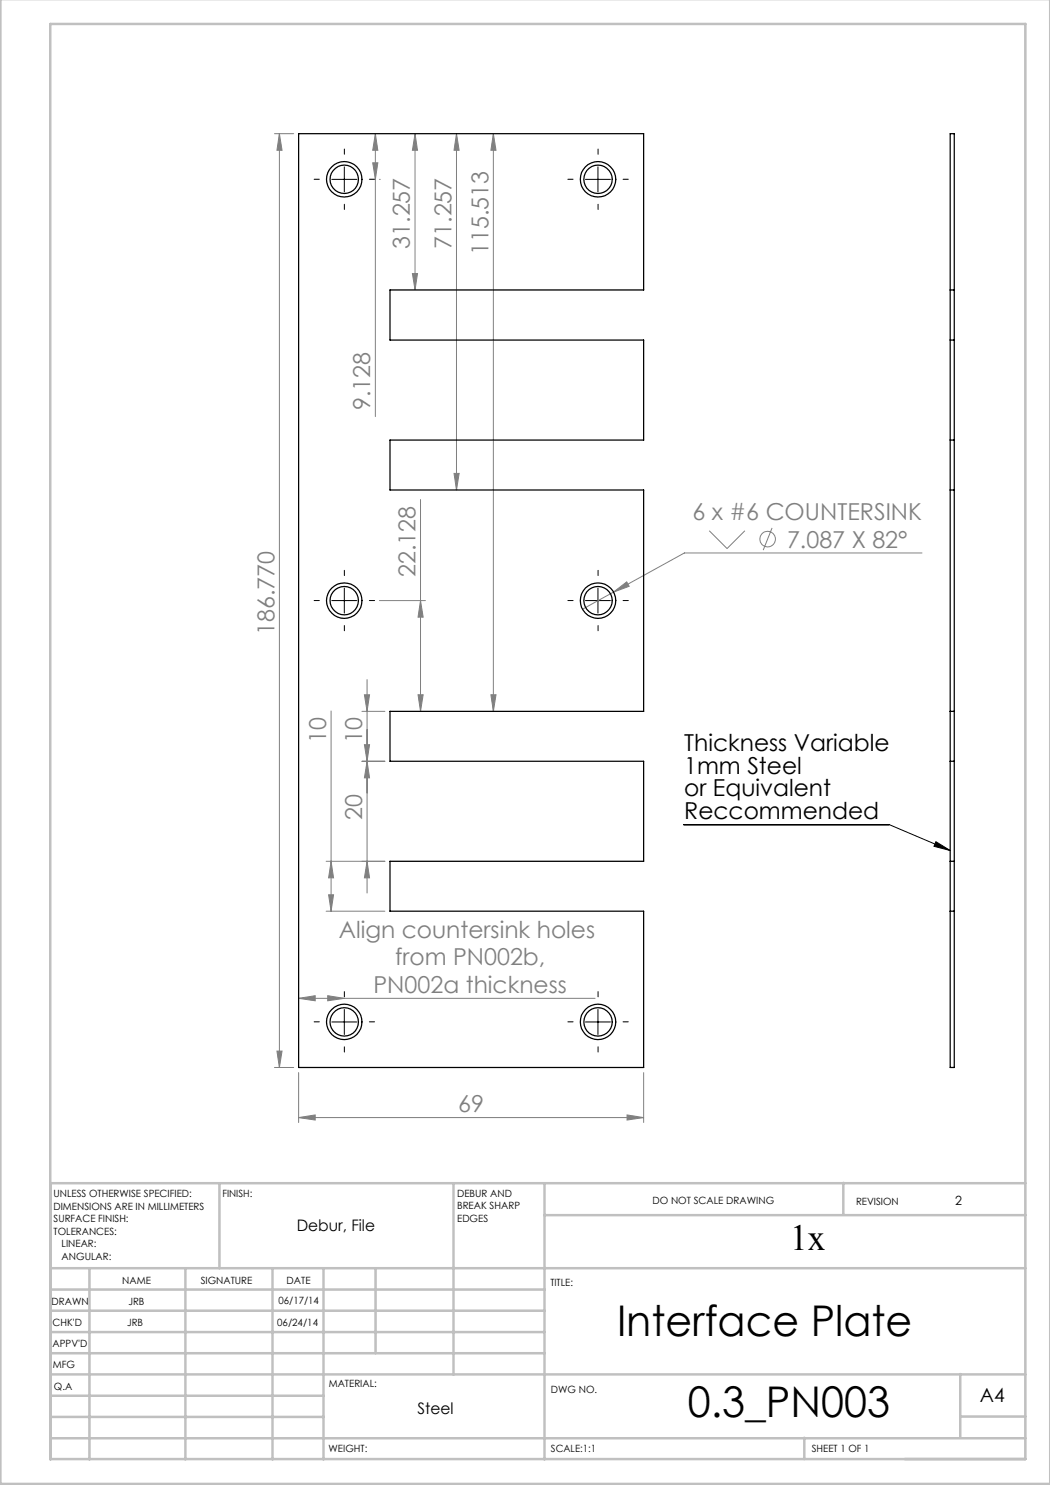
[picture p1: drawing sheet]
<svg xmlns="http://www.w3.org/2000/svg" width="210mm" height="297mm" viewBox="0 0 210 297" stroke-linecap="round" stroke-linejoin="round" font-family="sans-serif">
<g fill="none" stroke="#808080" stroke-width=".2">
<path d="M54.9 26.7h3.8M55.9 26.7l.5 3.4h-1zM55.9 26.7v186.8M74.5 32.6h1.1l-.5 3.3zM75.1 26.7l.5 3.4h-1.1zM75.1 26.7v56.6M75.9 35.9h.2M83 26.7l.5 3.4h-1zM83 26.7v31.3M91.3 26.7l.5 3.4h-1zM91.3 26.7v71.3M98.7 26.7l.5 3.4h-1z"/>
<path d="M98.7 26.7v115.6M82.5 54.7h1l-.5 3.3zM84.1 99.9v42.4M90.8 94.7h1l-.5 3.3zM122.7 118.4l2.6-2 .5 .9zM141.9 106.1l3.5 3.6 3.6-3.6M154.4 105.6l-1.8 4.4M184.4 110.6h-47.5l-20.4 11.2M72.9 139h1l-.5 3.3zM73.4 135.9v42.7M75.9 120.1h9.2M83.6 139h1l-.5 3.3z"/>
<path d="M84.1 120.1l.5 3.3h-1zM98.2 139h1l-.5 3.3zM66.2 142.2v40M72.4 152.3h4.6M72.4 142.3h4.6M72.9 148.9h1l-.5 3.4zM73.4 152.3l.5 3.3h-1zM65.7 179h1l-.5 3.2zM66.2 172.3l.5 3.3h-1zM73.4 172.3l.5 3.3h-1zM77 172.3h-11.8M59.7 199.7l3.3-.6v1.1z"/>
<path d="M59.7 199.7h59.3M65.2 182.2h11.8M65.5 199.1l3.4 .6-3.4 .5zM54.9 213.5h3.8M55.4 210.2h1l-.5 3.3zM59.7 214.5v10M128.7 214.5v10M59.7 223.5l3.3-.5v1zM59.7 223.5h69M125.4 223l3.3 .5-3.3 .5z"/>
<circle cx="153.5" cy="107.8" r="1.56"/>
</g>
<g fill="none" stroke="#000" stroke-width=".2">
<path d="M66.4 35.9h5M68.9 33.4v5M117.1 35.9h5M119.6 33.4v5M68.9 117.6v5M119.6 117.6v5M66.4 120.1h5M117.1 120.1h5M136.7 164.9h41.1l12.2 5.2M187.2 168.3l2.8 1.8-3.2-.8zM66.4 204.4h5M68.9 201.9v5"/>
<path d="M117.1 204.4h5M119.6 201.9v5"/>
</g>
<g fill="none" stroke="#000" stroke-width=".2" stroke-dasharray="15.2 1.3 1.3 1.3">
<path d="M63.9 35.9h-1.1M68.9 30.9v-1.1M73.9 35.9h1M114.6 35.9h-1M119.6 30.9v-1.1M124.6 35.9h1.1M68.9 40.9v1M119.6 40.9v1M68.9 115.1v-1M119.6 115.1v-1M63.9 120.1h-1.1M68.9 125.1v1.1"/>
<path d="M73.9 120.1h1M114.6 120.1h-1M119.6 125.1v1.1M124.6 120.1h1.1M68.9 199.4v-1.1M119.6 199.4v-1.1M63.9 204.4h-1.1M68.9 209.4v1M73.9 204.4h1M114.6 204.4h-1M119.6 209.4v1M124.6 204.4h1.1"/>
</g>
<g fill="none" stroke="#c0c0c0" stroke-width=".5">
<path d="M.1 -.1v296.9h209.9v-296.9M10.1 4.8h195v287h-195zM43.9 236.6v17M90.7 236.6v38.3M108.9 236.6v55.3M168.7 236.6v6.3M205.1 236.6h-195v55.3M10.1 253.6h195M10.1 257.9h98.8M17.9 253.6v38.3M37.1 253.6v38.3M54.5 253.6v38.3"/>
<path d="M64.7 253.6v38.3M75.1 253.6v17M108.9 243h96.2M10.1 270.6h98.8M10.1 266.4h98.8M10.1 262.1h98.8M10.1 279.1h54.6M10.1 274.9h195M192.1 274.8v12.7M10.1 287.7h195M10.1 283.4h54.6M160.9 287.5v4.3"/>
<path d="M192.1 283.3h13"/>
</g>
<path d="M187.2 168.3l2.8 1.8-3.2-.8z" fill="#000"/>
<g fill="#808080">
<path d="M122.7 118.4l2.6-2 .5 .9z"/>
<path d="M59.7 199.7l3.3-.6v1.1zM65.5 199.1l3.4 .6-3.4 .5z"/>
<path d="M59.7 223.5l3.3-.5v1zM125.4 223l3.3 .5-3.3 .5z"/>
<path d="M83.6 139h1l-.5 3.3zM84.1 120.1l.5 3.3h-1zM73.4 152.3l.5 3.3h-1zM72.9 139h1l-.5 3.3zM73.4 172.3l.5 3.3h-1zM72.9 148.9h1l-.5 3.4z"/>
<path d="M55.9 26.7l.5 3.4h-1zM55.4 210.2h1l-.5 3.3zM83 26.7l.5 3.4h-1zM82.5 54.7h1l-.5 3.3zM91.3 26.7l.5 3.4h-1zM90.8 94.7h1l-.5 3.3zM98.7 26.7l.5 3.4h-1zM98.2 139h1l-.5 3.3zM75.1 26.7l.5 3.4h-1.1zM74.5 32.6h1.1l-.5 3.3zM66.2 172.3l.5 3.3h-1zM65.7 179h1l-.5 3.2z"/>
</g>
<g fill="none" stroke="#000" stroke-width=".25">
<path d="M59.7 26.7h69v31.3h-50.7v10h50.7v20h-50.7v10h50.7v44.3h-50.7v10h50.7v20h-50.7v9.9h50.7v31.3h-69zM190 26.7h.9v186.8h-.9zM190 58h.9M190 68h.9M190 88h.9M190 98h.9M190 142.3h.9M190 152.3h.9M190 172.3h.9M190 182.2h.9"/>
<circle cx="68.8" cy="35.9" r="2.84"/>
<circle cx="68.9" cy="35.9" r="3.5"/>
<circle cx="119.6" cy="35.9" r="2.85"/>
<circle cx="119.6" cy="35.9" r="3.5"/>
<circle cx="68.8" cy="120.1" r="3.5"/>
<circle cx="68.9" cy="120.1" r="2.83"/>
<circle cx="119.6" cy="120.1" r="3.6"/>
<circle cx="119.6" cy="120.1" r="2.84"/>
<circle cx="68.8" cy="204.4" r="2.84"/>
<circle cx="68.9" cy="204.4" r="3.5"/>
<circle cx="119.6" cy="204.4" r="2.85"/>
<circle cx="119.6" cy="204.4" r="3.5"/>
</g>
<g font-size="8.5">
<text x="123.4" y="267.2">Interface Plate</text>
<text x="137.5" y="283.5">0.3_PN003</text>
</g>
<text font-size="7.3" x="158" y="249.9">1x</text>
<g font-size="4.7" fill="#808080">
<text x="82" y="49.8" transform="rotate(-90 82 49.8)">31.257</text>
<text x="90.3" y="49.8" transform="rotate(-90 90.3 49.8)">71.257</text>
<text x="97.7" y="51" transform="rotate(-90 97.7 51)">115.513</text>
<text x="74.1" y="82" transform="rotate(-90 74.1 82)">9.128</text>
<text x="138.5" y="104">6 x #6 COUNTERSINK</text>
<text x="157.4" y="109.5">7.087 X 82°</text>
<text x="83.1" y="115.4" transform="rotate(-90 83.1 115.4)">22.128</text>
<text x="54.9" y="127" transform="rotate(-90 54.9 127)">186.770</text>
<text x="65.2" y="148.6" transform="rotate(-90 65.2 148.6)">10</text>
<text x="72.4" y="148.6" transform="rotate(-90 72.4 148.6)">10</text>
<text x="72.4" y="163.9" transform="rotate(-90 72.4 163.9)">20</text>
<text x="67.8" y="187.5">Align countersink holes</text>
<text x="79" y="193.1">from PN002b,</text>
<text x="74.7" y="198.6">PN002a thickness</text>
<text x="91.7" y="222.5">69</text>
</g>
<g font-size="4.7">
<text x="136.8" y="150.2">Thickness Variable</text>
<text x="136.8" y="154.8">1mm Steel</text>
<text x="136.8" y="159.3">or Equivalent</text>
<text x="136.8" y="163.8">Reccommended</text>
</g>
<text font-size="3.9" x="196" y="280.4">A4</text>
<g font-size="3.2">
<text x="59.4" y="246.3">Debur, File</text>
<text x="83.5" y="282.8">Steel</text>
</g>
<text font-size="2.5" x="191.1" y="240.9">2</text>
<g font-size="2">
<text x="10.7" y="239.5">UNLESS OTHERWISE SPECIFIED:</text>
<text x="44.5" y="239.5">FINISH:</text>
<text x="91.4" y="239.4">DEBUR AND</text>
<text x="10.7" y="242">DIMENSIONS ARE IN MILLIMETERS</text>
<text x="10.7" y="244.5">SURFACE FINISH:</text>
<text x="91.4" y="241.9">BREAK SHARP</text>
<text x="91.4" y="244.4">EDGES</text>
<text x="130.5" y="240.8">DO NOT SCALE DRAWING</text>
<text x="171.2" y="241">REVISION</text>
<text x="10.7" y="247">TOLERANCES:</text>
<text x="12.3" y="249.5">LINEAR:</text>
<text x="12.3" y="252">ANGULAR:</text>
<text x="24.4" y="256.9">NAME</text>
<text x="40.1" y="256.8">SIGNATURE</text>
<text x="57.3" y="256.8">DATE</text>
<text x="110.1" y="257.1">TITLE:</text>
<text x="10.3" y="260.9">DRAWN</text>
<text x="25.7" y="261">JRB</text>
<text x="55.7" y="260.8">06/17/14</text>
<text x="10.5" y="269.3">APPV'D</text>
<text x="10.5" y="265.2">CHK'D</text>
<text x="25.4" y="265.2">JRB</text>
<text x="55.4" y="265.2">06/24/14</text>
<text x="10.6" y="273.6">MFG</text>
<text x="10.8" y="278">Q.A</text>
<text x="65.8" y="277.4">MATERIAL:</text>
<text x="110.2" y="278.5">DWG NO.</text>
<text x="65.7" y="290.4">WEIGHT:</text>
<text x="110.2" y="290.5">SCALE:1:1</text>
<text x="162.4" y="290.4">SHEET 1 OF 1</text>
</g>
</svg>
